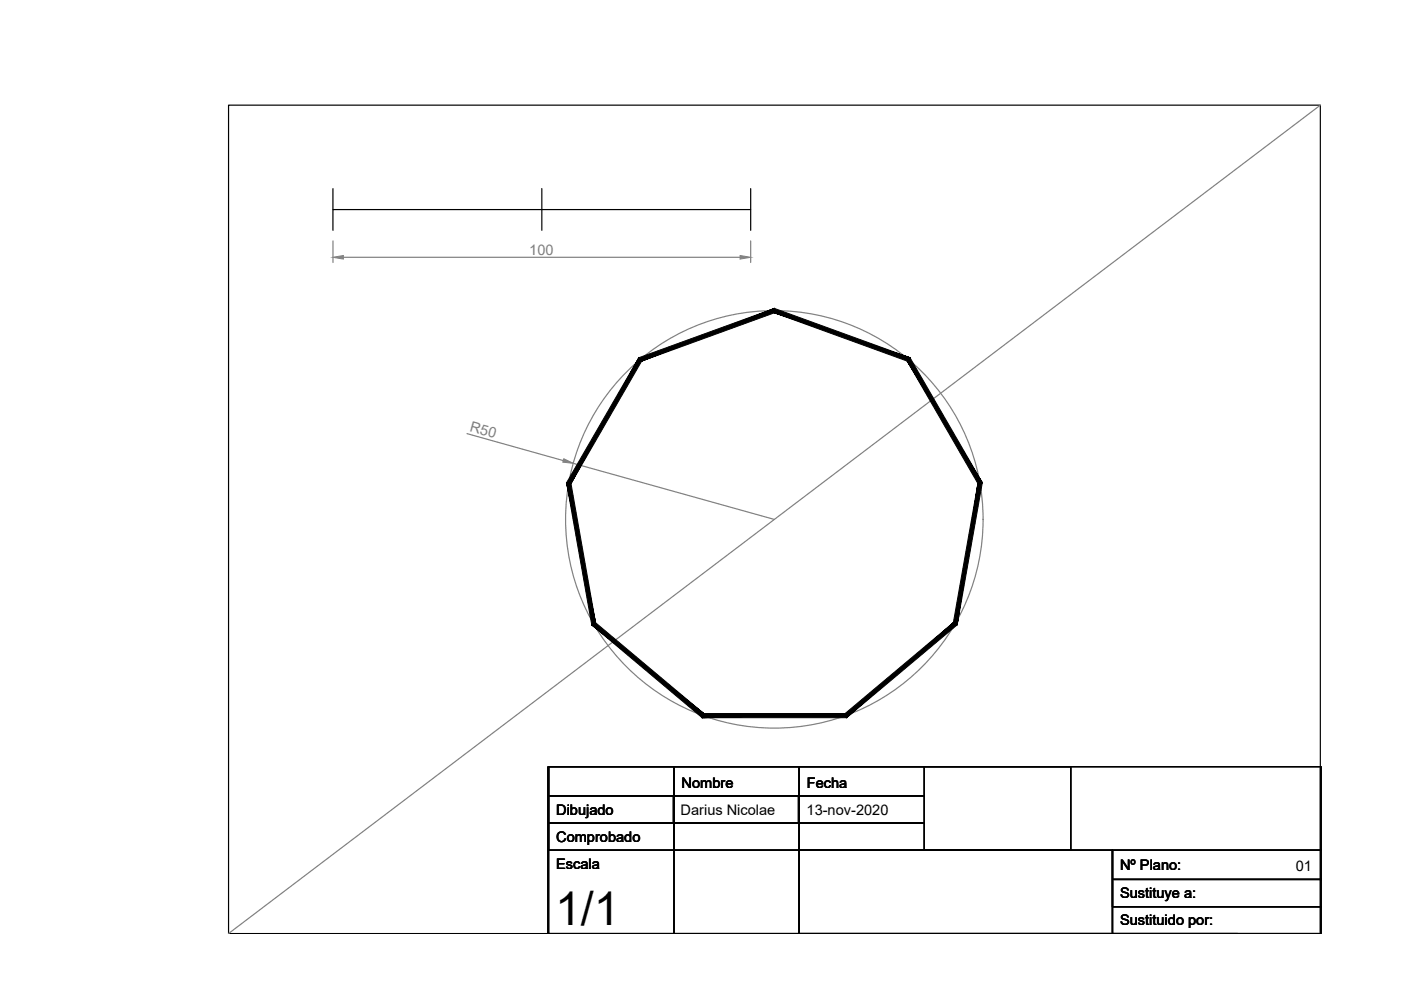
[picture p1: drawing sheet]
<svg xmlns="http://www.w3.org/2000/svg" width="297mm" height="210mm" viewBox="0 0 297 210" stroke-linecap="round" stroke-linejoin="round" font-family="sans-serif">
<!-- layer: 0 -->
<g fill="none" stroke="#000" stroke-width=".25">
<path d="M48.5 22.3h231.4v175.6h-231.4zM70.6 40v8.8M114.9 40v8.8M159.2 40v8.8M70.6 44.4h88.6M116.1 162.5h163.8v35.4h-163.8zM116.3 162.5h163.8v35.4h-163.8zM116.3 162.5h26.6v6.2h-26.6zM116.3 168.7h26.6v5.8h-26.6zM116.3 174.5h26.6v5.7h-26.6zM142.7 168.7h26.5v5.8h-26.5zM142.9 162.5h26.5v6.2h-26.5z"/>
<path d="M142.9 168.7h26.5v5.8h-26.5zM142.9 174.5h26.5v5.7h-26.5zM169.4 162.5h26.6v6.2h-26.6zM169.4 168.7h26.6v5.8h-26.6zM169.4 174.5h26.6v5.7h-26.6zM196 162.5h31v17.7h-31zM142.9 180.2v17.7M169.4 180.2v17.7M235.9 180.2v17.7h-66.5v-17.7h110.7M235.9 180.2v12h44.2h-44.2M235.9 192.2v5.7h26.5M235.9 186.5h44.2"/>
<path d="M235.9 180.2v12"/>
</g>
<!-- layer: Auxiliar -->
<g fill="none" stroke="#808080" stroke-width=".25">
<path d="M279.9 22.3l-231.4 175.6M70.6 51.1v4.6M72.8 54.6h84.1M159.2 51.1v4.6M99 91.9l20.4 5.7M121.6 98.2l42.6 11.9"/>
<circle cx="164.2" cy="110.1" r="44.3"/>
</g>
<g fill="#808080" stroke="#808080" stroke-width=".21">
<path d="M119.5 97.3l2.1 .9-2.3-.2z"/>
<path d="M70.6 54.6l2.2-.4v.7z"/>
<path d="M156.9 54.2l2.3 .4-2.3 .3z"/>
</g>
<!-- layer: 0 -->
<path d="M136 76.6l28.2-10.3v-.9zM135.5 75.8l28.7-10.4-28.2 11.2zM135.5 75.8l-14.4 26.7 14.9-25.9zM135.5 75.8l-14.4 26.7-1-.2zM120.1 102.3l6.2 29.7-5.2-29.5zM120.1 102.3l6.2 29.7-.8 .5zM125.5 132.5l23.7 18.8-22.9-19.3zM125.5 132.5l23.7 18.8-.3 .9zM149.2 151.3l-.3 .9 30.3-.9zM148.9 152.2l30.3-.9 .3 .9zM179.2 151.3l.3 .9 22.6-20.2zM179.5 152.2l22.6-20.2 .8 .5zM207.3 102.5l-5.2 29.5 .8 .5zM207.3 102.5l1-.2-5.4 30.2zM192.3 76.6l15 25.9 1-.2zM192.9 75.8l15.4 26.5-16-25.7zM164.2 66.3l28.1 10.3 .6-.8zM164.2 65.4l28.7 10.4-28.7-9.5z" fill="#000" stroke="#000" stroke-width=".21"/>
<text font-size="9.9" x="117.7" y="196.2">1/1</text>
<g font-size="3.1" fill="#808080">
<text x="112.2" y="54">100</text>
<text x="99.5" y="91.5" transform="rotate(16 99.5 91.5)">R50</text>
</g>
<g font-size="3.1">
<text x="144.5" y="167">Nombre</text>
<text x="171.1" y="167">Fecha</text>
<text x="117.9" y="172.7">Dibujado</text>
<text x="144.3" y="172.7">Darius Nicolae</text>
<text x="171" y="172.7">13-nov-2020</text>
<text x="117.9" y="178.5">Comprobado</text>
<text x="117.9" y="184.3">Escala</text>
<text x="237.5" y="184.5">Nº Plano:</text>
<text x="274.7" y="184.7">01</text>
<text x="237.5" y="190.4">Sustituye a:</text>
<text x="237.5" y="196.2">Sustituido por:</text>
</g>
</svg>
